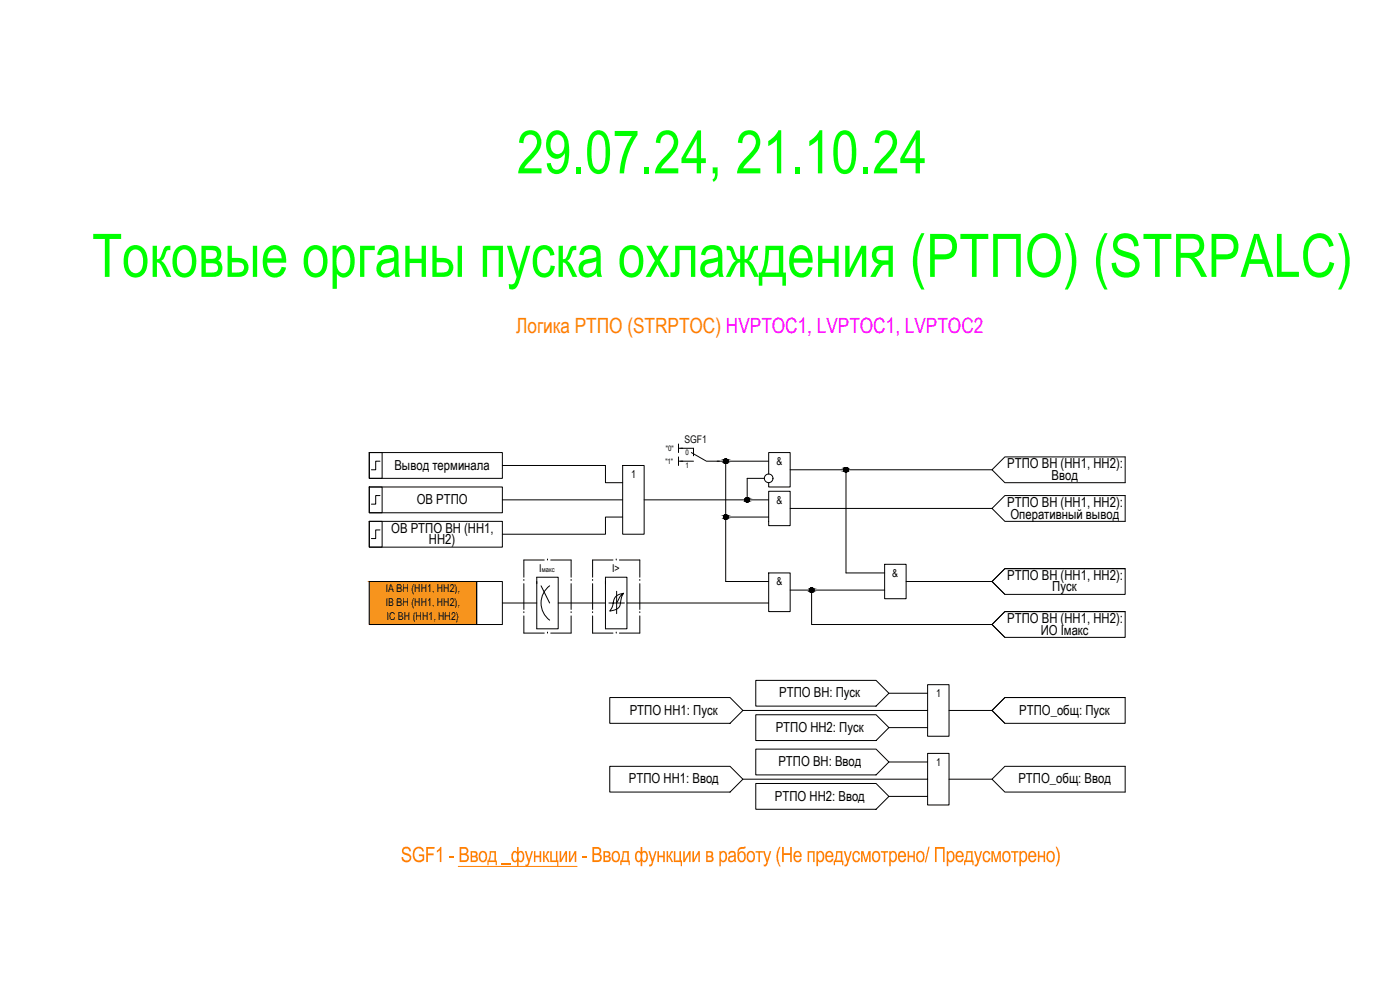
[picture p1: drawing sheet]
<svg xmlns="http://www.w3.org/2000/svg" width="1189mm" height="841mm" viewBox="0 0 1189 841" stroke-linecap="round" stroke-linejoin="round" font-family="sans-serif">
<!-- layer: 0 -->
<g fill="none" stroke="#000" stroke-width=".85">
<path d="M576 377v7M314 384h10v22h-10zM314 384h113v22h-113zM323 391h-4v8h-4M427 395h87v15h15M529 395h18v58h-18zM576 388v7M576 380h4M576 391h4M609 391h44M616 391v48h37M671 399h171"/>
<path d="M718 399v87h33M842 399l11-11h102v22h-102zM314 413h10v22h-10zM314 413h113v22h-113zM649 406h-14v18M653 402v-18h18v29h-18v-3M653 417h18v29h-18zM323 421h-4v7h-4M427 424h102M529 439h-15v14h-87M547 424h106M616 439v55h37"/>
<path d="M671 431h171M842 431l11-10h102v21h-102zM314 442h10v22h-10zM314 442h113v22h-113zM323 450h-4v7h-4M751 479h18v29h-18zM314 494h91v36h-91zM405 494h22v36h-22zM456 494v40h18v-44h-18v5M459 497l8 15M467 497a18 18 0 0 0 0 29M514 494v40h18v-44h-18v5"/>
<path d="M653 486h18v33h-18zM769 494h73M842 494l11-11h102v21h-102zM955 483h-102l-11 11 11 10M427 512h29M474 512h40M524 512h6M524 502v19M529 503a24 24 0 0 0-3 11 10 10 0 0 1-8 5 23 23 0 0 0 4-11 9 9 0 0 1 7-5 16 16 0 0 0-5 9h-7M532 512h121M671 501h80M689 501v29h153l11-11h102v22h-102l-11-11"/>
<path d="M955 519h-102l-11 11 11 11"/>
<circle cx="616" cy="391" r="1.8"/>
<circle cx="718" cy="399" r="1.8"/>
<circle cx="653" cy="406" r="4"/>
<circle cx="616" cy="439" r="1.8"/>
<circle cx="634" cy="424" r="1.8"/>
<circle cx="689" cy="501" r="1.8"/>
</g>
<g fill="none" stroke="#000" stroke-width=".85">
<path d="M578 380h11v7M578 391h11M587 384l13 7h11M462 475h-17v15M465 475h.1M468 475h17v15M521 475h-18v15M523 475h.1M526 475h17v15M445 493h.1M445 495v22M485 493h.1"/>
<path d="M485 495v22M503 493h.1M503 495v22M543 493h.1M543 495v22M445 520h.1M485 520h.1M503 520h.1M543 520h.1M445 523v14h17M465 537h.1M485 523v14h-17"/>
<path d="M503 523v14h18M523 537h.1M543 523v14h-17"/>
</g>
<!-- layer: 0 -->
<g fill="#000" stroke="#000" stroke-width=".85">
<path d="M616 393h1zM718 400l1 1zM718 400h1zM634 426h1zM634 422h1zM616 441h1zM689 503h1z"/>
<path d="M616 390h1zM616 390h1z"/>
<path d="M616 390h1zM616 390h1z"/>
<path d="M616 390h1zM616 390h1z"/>
<path d="M616 393h1zM616 393h1z"/>
<path d="M616 390h1zM615 390h2z"/>
<path d="M616 393h1zM616 393h1z"/>
<path d="M615 390h2zM615 390h2z"/>
<path d="M615 393h2zM615 393h2z"/>
<path d="M615 390h2zM615 390h2z"/>
<path d="M615 393h2zM615 393h2z"/>
<path d="M615 390h3zM615 390h3z"/>
<path d="M615 393h2zM615 393h2z"/>
<path d="M615 390h3zM615 390h3z"/>
<path d="M615 393h3zM615 393h2z"/>
<path d="M615 390h3zM615 390h3z"/>
<path d="M615 393h3zM615 393h3z"/>
<path d="M615 390l3 1zM615 390l3 1z"/>
<path d="M615 392h3zM615 392l3 1z"/>
<path d="M615 391h3zM615 391h3z"/>
<path d="M615 392h3zM615 392h3z"/>
<path d="M615 391h3zM615 391h3z"/>
<path d="M615 392h3zM615 392h3z"/>
<path d="M615 391h3zM615 391h3z"/>
<path d="M615 392h3zM615 392h3z"/>
<path d="M614 391h4zM614 391h4z"/>
<path d="M614 391h4zM614 391h4z"/>
<path d="M614 391l4 1zM614 391l4 1z"/>
<path d="M614 392h4zM614 392h4z"/>
<path d="M614 392h4zM614 392h4z"/>
<path d="M718 397h1zM718 397h1z"/>
<path d="M718 397h1zM718 397h1z"/>
<path d="M718 397h1zM718 397h1z"/>
<path d="M718 397h1zM717 397h2z"/>
<path d="M717 397h2zM717 397h2z"/>
<path d="M717 397h3zM717 397h3z"/>
<path d="M717 397h3zM717 397h3z"/>
<path d="M717 397l3 1zM717 397l3 1z"/>
<path d="M717 400h3zM717 400h3z"/>
<path d="M717 398h3zM717 398h3z"/>
<path d="M717 400h3zM717 400h3z"/>
<path d="M717 398h3zM717 398h3z"/>
<path d="M717 400h3zM717 400h3z"/>
<path d="M717 398h3zM717 398h3z"/>
<path d="M717 400h3zM717 400h3z"/>
<path d="M717 398h3zM717 398h3z"/>
<path d="M717 399h3zM717 399l3 1z"/>
<path d="M717 398h3zM717 398h3z"/>
<path d="M717 399h3zM717 399h3z"/>
<path d="M717 398l3 1zM717 398l3 1z"/>
<path d="M717 399h3zM717 399h3z"/>
<path d="M717 399h3zM717 399h3z"/>
<path d="M717 399h3zM717 399h3z"/>
<path d="M717 399h3zM717 399h3z"/>
<path d="M718 400h1zM718 400h1z"/>
<path d="M718 400h1zM718 400h1z"/>
<path d="M717 400h2zM717 400h2z"/>
<path d="M717 400h2zM717 400h2z"/>
<path d="M717 400h3zM717 400h2z"/>
<path d="M616 437h1zM616 437h1z"/>
<path d="M616 437h1zM616 437h1z"/>
<path d="M616 437h1zM616 437h1z"/>
<path d="M616 437h1zM615 437h2z"/>
<path d="M615 437h2zM615 437h2z"/>
<path d="M615 437h2zM615 437h2z"/>
<path d="M615 437l3 1zM615 437l3 1z"/>
<path d="M615 438h3zM615 438h3z"/>
<path d="M615 438h3zM615 438h3z"/>
<path d="M615 440h3zM615 440h3z"/>
<path d="M615 438h3zM615 438h3z"/>
<path d="M615 440h3zM615 440h3z"/>
<path d="M615 438h3zM615 438h3z"/>
<path d="M615 440h3zM615 440h3z"/>
<path d="M615 438h3zM615 438h3z"/>
<path d="M615 439h3zM615 439l3 1z"/>
<path d="M615 438h3zM615 438h3z"/>
<path d="M615 439h3zM615 439h3z"/>
<path d="M614 438l4 1zM614 438l4 1z"/>
<path d="M614 439h4zM614 439h4z"/>
<path d="M614 439h4zM614 439h4z"/>
<path d="M614 439h4zM614 439h4z"/>
<path d="M614 439h4zM614 439h4z"/>
<path d="M634 426h1zM634 426h1z"/>
<path d="M634 422h1zM634 422h1z"/>
<path d="M634 422h1zM634 422h1z"/>
<path d="M634 422l1 1zM634 423h1z"/>
<path d="M634 426h1zM634 426h1z"/>
<path d="M634 423h1zM634 423h1z"/>
<path d="M634 426h1zM634 426h1z"/>
<path d="M634 423h2zM633 423h3z"/>
<path d="M634 426h1zM634 426h1z"/>
<path d="M633 423h3zM633 423h3z"/>
<path d="M633 426h3zM633 426h2z"/>
<path d="M633 423h3zM633 423h3z"/>
<path d="M633 426h3zM633 426h3z"/>
<path d="M633 423h3zM633 423h3z"/>
<path d="M633 425h3zM633 425l3 1z"/>
<path d="M633 423h3zM633 423h3z"/>
<path d="M633 425h3zM633 425h3z"/>
<path d="M633 423h3zM633 423h3z"/>
<path d="M633 425h3zM633 425h3z"/>
<path d="M633 423l3 1zM633 423l3 1z"/>
<path d="M633 425h3zM633 425h3z"/>
<path d="M633 424h3zM633 424h3z"/>
<path d="M633 425h3zM633 425h3z"/>
<path d="M633 424h3zM633 424h3z"/>
<path d="M633 425h3zM633 425h3z"/>
<path d="M633 424h3zM633 424h3z"/>
<path d="M633 425h3zM633 425h3z"/>
<path d="M633 424h3zM633 424h3z"/>
<path d="M633 424h3zM633 424h3z"/>
<path d="M633 424h3zM633 424l3 1z"/>
<path d="M616 441h1zM616 441h1z"/>
<path d="M616 440h1zM616 440l1 1z"/>
<path d="M615 440h2zM615 440h2z"/>
<path d="M615 440h2zM615 440h2z"/>
<path d="M615 440h2zM615 440h2z"/>
<path d="M615 440h3zM615 440h2z"/>
<path d="M689 499h1zM689 499h1z"/>
<path d="M689 499h1zM689 499h1z"/>
<path d="M689 499h1zM688 499h2z"/>
<path d="M688 499h2zM688 499h2z"/>
<path d="M688 499h2zM688 499h2z"/>
<path d="M688 499h2zM688 499h2z"/>
<path d="M688 499l3 1zM688 499l3 1z"/>
<path d="M688 500h3zM688 500h3z"/>
<path d="M688 500h3zM688 500h3z"/>
<path d="M688 500h3zM688 500h3z"/>
<path d="M688 500h3zM688 500h3z"/>
<path d="M689 503h1zM689 503h1z"/>
<path d="M688 502h2zM688 502l2 1z"/>
<path d="M688 502h2zM688 502h2z"/>
<path d="M688 502h2zM688 502h2z"/>
<path d="M688 502h2zM688 502h2z"/>
<path d="M688 502h3zM688 502h2z"/>
<path d="M688 502h3zM688 502h3z"/>
<path d="M688 502h3zM688 502h3z"/>
<path d="M688 502h3zM688 502h3z"/>
<path d="M688 500h3zM688 500h3z"/>
<path d="M688 501h3zM688 501l3 1z"/>
<path d="M687 500h4zM687 500h4z"/>
<path d="M687 501h4zM687 501h4z"/>
<path d="M687 500l4 1zM687 500l4 1z"/>
<path d="M687 501h4zM687 501h4z"/>
<path d="M687 501h4zM687 501h4z"/>
<path d="M687 501h4zM687 501h4z"/>
<path d="M687 501h4zM687 501h4z"/>
</g>
<path d="M314 494l91 36v-36zM314 494l91 36h-91z" fill="#f7941d" stroke="#f7941d" stroke-width=".85"/>
<path d="M389 735h37M434 735h56" fill="none" stroke="#ff7f00" stroke-width=".85"/>
<g fill="#ff7f00">
<path d="M642 722h6v2h-3v8h-1v-8h-2z"/>
<path d="M648 722h1l2 8 3-8h1l-4 11-1 2h-1v-1h1l1-2z"/>
<path d="M779 723l2-1h2l2 3v4l-2 3h-3l-2-2v-4zM780 724l-1 2v2l1 2h2l1-1 1-3-1-2z"/>
<path d="M890 723l1-1h2l1 1 1 1 1 5-1 2-1 1h-3l-2-2v-4zM891 724l-1 2v2l1 2h2l1-1v-3l-1-2z"/>
</g>
<g fill="none" stroke="#000" stroke-width=".85">
<path d="M642 577h102l11 11-11 11h-102zM518 592h102l11 11-11 11h-102zM755 588h33M788 581h18v44h-18zM853 592h102v22h-102l-11-11zM955 592h-102l-11 11 11 11M631 603h157M642 607h102l11 11-11 10h-102zM755 618h33M806 603h36M642 636h102l11 11-11 11h-102zM788 639h18v44h-18z"/>
<path d="M518 650h102l11 11-11 11h-102zM755 647h33M631 661h157M642 665h102l11 11-11 11h-102zM755 676h33M806 661h36M842 661l11-11h102v22h-102z"/>
</g>
<g font-size="51" fill="#0f0">
<text x="439" y="147">29.07.24, 21.10.24</text>
<text x="78" y="235">Токовые органы пуска охлаждения (РТПО) (STRPALC)</text>
</g>
<g font-size="17.8" fill="#ff7f00">
<text x="438" y="283">Логика РТПО (STRPTOC) HVPTOC1, LVPTOC1, LVPTOC2</text>
<text x="340" y="732">SGF1 - Ввод</text>
<text x="426" y="732">_функции</text>
<text x="493" y="732">- Ввод функции в работу</text>
<text x="658" y="732">(Не предусмотрено</text>
<text x="785" y="732">/ Предусмотрено</text>
<text x="896" y="732">)</text>
</g>
<g font-size="11.7">
<text x="335" y="399">Вывод терминала</text>
<text x="855" y="397">РТПО ВН (НН1, НН2):</text>
<text x="893" y="407">Ввод</text>
<text x="354" y="428">ОВ РТПО</text>
<text x="855" y="430">РТПО ВН (НН1, НН2):</text>
<text x="858" y="440">Оперативный вывод</text>
<text x="332" y="452">ОВ РТПО ВН (НН1,</text>
<text x="364" y="462">НН2)</text>
<text x="855" y="492">РТПО ВН (НН1, НН2):</text>
<text x="894" y="502">Пуск</text>
<text x="855" y="529">РТПО ВН (НН1, НН2):</text>
<text x="884" y="539">ИО Iмакс</text>
<text x="662" y="592">РТПО ВН: Пуск</text>
<text x="535" y="606">РТПО НН1: Пуск</text>
<text x="866" y="607">РТПО_общ: Пуск</text>
<text x="659" y="621">РТПО НН2: Пуск</text>
<text x="661" y="650">РТПО ВН: Ввод</text>
<text x="534" y="665">РТПО НН1: Ввод</text>
<text x="865" y="665">РТПО_общ: Ввод</text>
<text x="658" y="679">РТПО НН2: Ввод</text>
</g>
<g font-size="9.2">
<text x="659" y="395">&amp;</text>
<text x="536" y="406">1</text>
<text x="659" y="427">&amp;</text>
<text x="458" y="486">I</text>
<text x="520" y="486">I&gt;</text>
<text x="758" y="489">&amp;</text>
<text x="659" y="497">&amp;</text>
<text x="328" y="502">IA ВН (НН1, НН2),</text>
<text x="328" y="514">IB ВН (НН1, НН2),</text>
<text x="328" y="526">IC ВН (НН1, НН2)</text>
<text x="795" y="592">1</text>
<text x="795" y="650">1</text>
</g>
<text font-size="8.9" x="581" y="376">SGF1</text>
<g font-size="6.4">
<text x="566" y="383">&quot;0&quot;</text>
<text x="582" y="386">0</text>
<text x="565" y="394">&quot;1&quot;</text>
<text x="582" y="397">1</text>
</g>
<text font-size="6.1" x="460" y="486">макс</text>
</svg>
